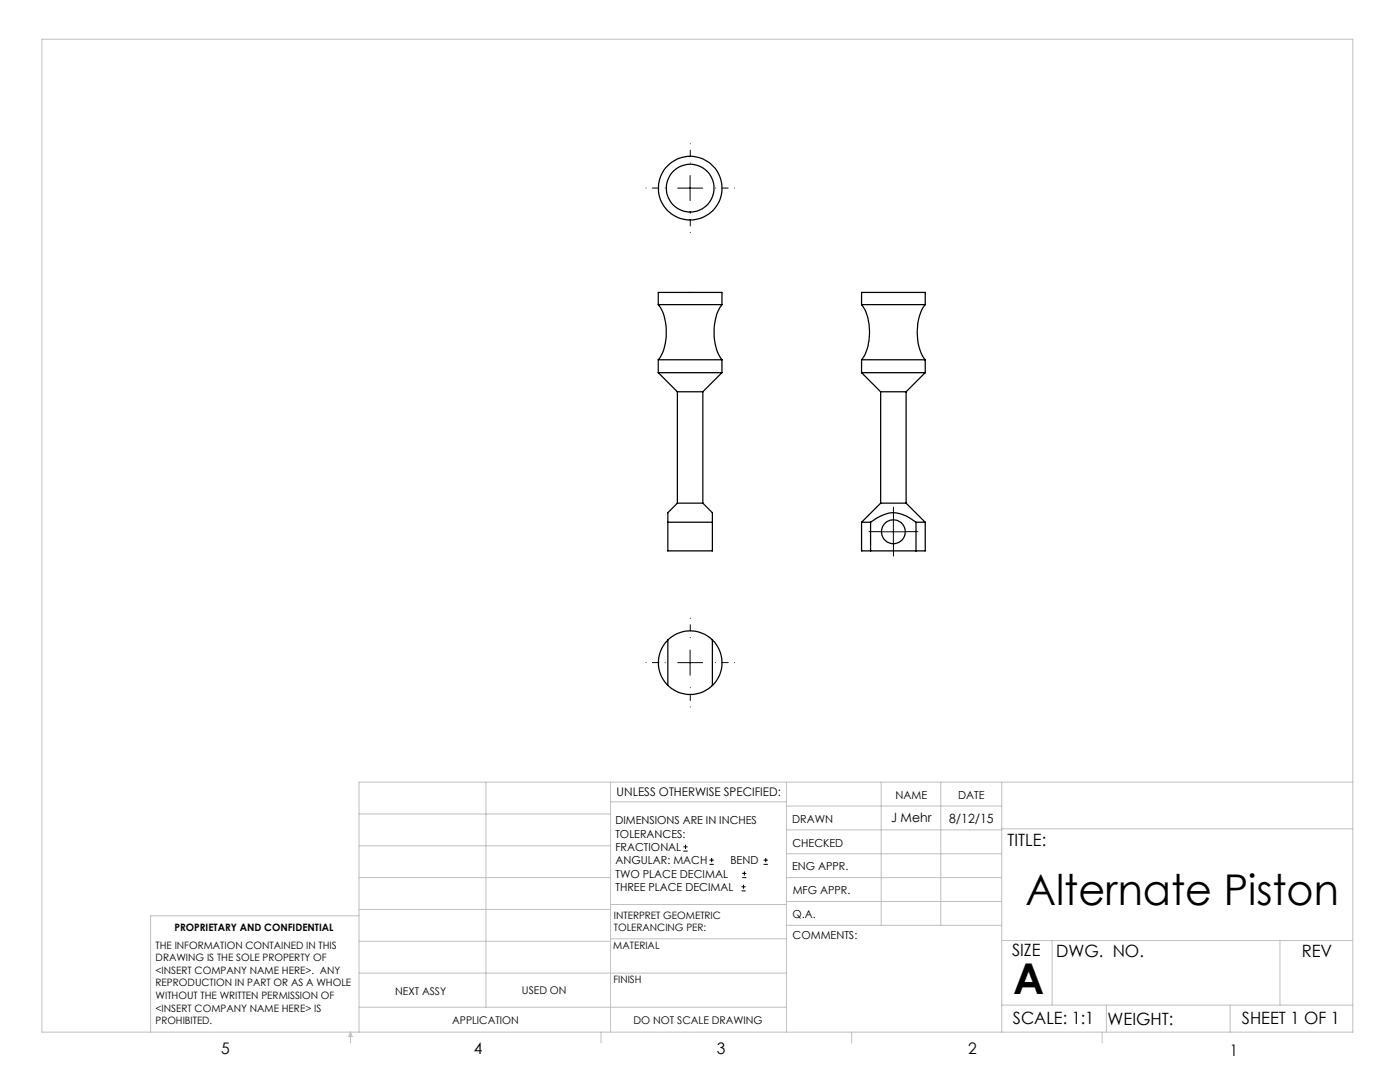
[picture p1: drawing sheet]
<svg xmlns="http://www.w3.org/2000/svg" width="279mm" height="216mm" viewBox="0 0 279 216" stroke-linecap="round" stroke-linejoin="round" font-family="sans-serif">
<g fill="none" stroke="#000" stroke-width=".2">
<path d="M135.3 37.5h4.9M137.7 35v5M175.8 106.1h5M178.3 103.6v5M135.3 132.2h4.9M137.7 129.7v5M136.4 169.8h.8M136.4 169h.8M136.8 168.6v.8M141.6 172.5h.9M141.6 171.6h.9M142 171.2v.8"/>
<path d="M148 177.8h.8M148 177h.8M148.1 175.1h.8M148.1 174.3h.8M148.4 176.5v.8M148.6 173.9v.8M152.4 172.5h.8M152.4 171.6h.8M152.8 171.2v.8"/>
</g>
<path d="M175.8 106.1h-2.4M178.3 103.6v-2.4M178.3 108.6v2.4M180.8 106.1h2.4" fill="none" stroke="#000" stroke-width=".2" stroke-dasharray="15.2 1.3 1.3 1.3"/>
<path d="M132.8 37.5h-3.9M137.8 32.5v-3.8M142.8 37.5h3.8M137.8 42.5v3.9M132.8 132.2h-3.9M137.8 127.2v-3.8M137.8 137.2v3.9M142.8 132.2h3.8" fill="none" stroke="#000" stroke-width=".2" stroke-dasharray="15.2 1.3 1.3 1.3" stroke-dashoffset="15.2"/>
<g fill="none" stroke="#c0c0c0" stroke-width=".2">
<path d="M8.4 7.8h261.6v198.2h-261.6zM97 156.1v44.9M121.8 156.1v49.9M121.8 160h35.2M157 156.1v49.9M175.9 156.1v28.5M187.7 156.1v28.5M199.9 156.1v49.9M270 156.1h-198.4v49.9M71.6 175.1h50.2M71.6 168.8h50.2M71.6 162.4h50.2"/>
<path d="M157 170.4h42.9M157 165.6h42.9M157 160.8h42.9M157 175.1h42.9M157 179.9h42.9M199.9 165.4h70.1M71.6 194.2h85.4M71.6 187.8h50.2M71.6 181.5h50.2M71.6 182.7h-41.5v23.3M121.8 187.3h35.2M121.8 180.5h35.2"/>
<path d="M157 184.6h42.9M199.9 187.7h70.1M210 187.7v12.9M255.4 187.7v12.9M70 206v2.1M70 206l.3 .8h-.7zM71.6 201h85.4M119.9 206v2.1M170 206v2.1M199.9 200.6h70.1M220 206v2.1M220.8 200.6v5.4"/>
<path d="M245.5 200.6v5.4"/>
</g>
<g fill="none" stroke="#000" stroke-width=".25">
<path d="M131.4 60.8a10.4 10.4 0 0 1 1.2 8.6l-.4 1.2-.8 1.2M131.4 74.4h12.7M131.4 71.8h12.7M131.4 60.8h12.7M131.4 60.8v-2.5h12.7v2.5M131.4 71.8v2.6M131.4 74.4l3.8 3.8M135.2 78.2h5.1M135.2 78.2v22.2M140.3 78.2v22.2M144.1 60.8a10.6 10.6 0 0 0-.4 10.4l.4 .6M144.1 71.8v2.6"/>
<path d="M144.1 74.4l-3.8 3.8M171.9 60.8a10.4 10.4 0 0 1 1.1 9l-.5 1.1-.6 .9M171.9 74.4h12.7M171.9 71.8h12.7M171.9 60.8h12.7M171.9 60.8v-2.5h12.7v2.5M171.9 71.8v2.6M171.9 74.4l3.9 3.8M175.8 78.2h5M175.8 78.2v22.2M180.8 78.2v22.2M184.6 60.8a10.4 10.4 0 0 0-1 9l.4 1.1 .6 .9"/>
<path d="M184.6 71.8v2.6M184.6 74.4l-3.8 3.8M133.3 104.2h8.9M133.3 104.2v5.7h8.9v-5.7M135.2 100.4l-1.9 1.9v1.9M135.2 100.4h5.1M140.3 100.4l1.9 1.9v1.9M171.9 104.2h1.8M171.9 104.2v5.7h1.8M173.7 104.2a6.8 6.8 0 0 1 6-1.7l1.2 .5 1.9 1.2M173.7 104.2v5.7M173.7 109.9h9.1"/>
<path d="M175.8 100.4h5M175.8 100.4l-3.9 3.8M180.8 100.4l3.8 3.8M182.8 104.2h1.8M182.8 104.2v5.7M184.6 104.2v5.7h-1.8M133.3 136.8a6.4 6.4 0 0 0 8.9 0M133.3 127.7a6.3 6.3 0 0 1 8.9 0M133.3 127.7a6.4 6.4 0 0 0 0 9.1M133.3 127.7v9.1M142.2 127.7a6.3 6.3 0 0 1 0 9.1M142.2 127.7v9.1"/>
<circle cx="137.7" cy="37.5" r="6.3"/>
<circle cx="137.7" cy="37.5" r="4.8"/>
<circle cx="178.3" cy="106.1" r="2.37"/>
</g>
<g font-size="8.5">
<text x="204.6" y="180.6">Alternate Piston</text>
<text x="202.2" y="198.3">A</text>
</g>
<g font-size="3.4">
<text x="201.1" y="168.8">TITLE:</text>
<text x="202" y="190.8">SIZE</text>
<text x="210.8" y="190.9">DWG. NO.</text>
<text x="259.8" y="191">REV</text>
<text x="202.1" y="204.4">SCALE: 1:1</text>
<text x="221" y="204.5">WEIGHT:</text>
<text x="247.8" y="204.4">SHEET 1 OF 1</text>
</g>
<g font-size="3.2">
<text x="44.2" y="210.4">5</text>
<text x="94.6" y="210.3">4</text>
<text x="143.1" y="210.4">3</text>
<text x="193.2" y="210.3">2</text>
<text x="245.4" y="210.6">1</text>
</g>
<g font-size="2.5">
<text x="177.8" y="164.1">J Mehr</text>
<text x="189.4" y="164.2">8/12/15</text>
</g>
<text font-size="2.4" x="123.1" y="158.9">UNLESS OTHERWISE SPECIFIED:</text>
<g font-size="2.2">
<text x="178.7" y="159.4">NAME</text>
<text x="191.2" y="159.4">DATE</text>
<text x="122.8" y="164.5">DIMENSIONS ARE IN INCHES</text>
<text x="122.8" y="167.1">TOLERANCES:</text>
<text x="158.1" y="164.2">DRAWN</text>
<text x="122.8" y="169.8">FRACTIONAL</text>
<text x="122.8" y="172.5">ANGULAR: MACH</text>
<text x="145.8" y="172.5">BEND</text>
<text x="158.1" y="173.7">ENG APPR.</text>
<text x="158.2" y="169.1">CHECKED</text>
<text x="122.8" y="175.1">TWO PLACE DECIMAL</text>
<text x="122.8" y="177.8">THREE PLACE DECIMAL</text>
<text x="158.2" y="178.4">MFG APPR.</text>
<text x="158.2" y="183.2">Q.A.</text>
<text x="158.2" y="187.4">COMMENTS:</text>
</g>
<g font-size="2.1">
<text x="78.8" y="198.5">NEXT ASSY</text>
<text x="104.2" y="198.4">USED ON</text>
<text x="90.2" y="204.3">APPLICATION</text>
<text x="126.4" y="204.3">DO NOT SCALE DRAWING</text>
</g>
<g font-size="2">
<text x="34.8" y="185.7">PROPRIETARY AND CONFIDENTIAL</text>
<text x="122.5" y="183.3">INTERPRET GEOMETRIC</text>
<text x="122.5" y="185.9">TOLERANCING PER:</text>
<text x="31.1" y="189.3">THE INFORMATION CONTAINED IN THIS</text>
<text x="31.1" y="191.8">DRAWING IS THE SOLE PROPERTY OF</text>
<text x="122.4" y="189.4">MATERIAL</text>
<text x="31.1" y="194.3">&lt;INSERT COMPANY NAME HERE&gt;. ANY</text>
<text x="31.1" y="196.8">REPRODUCTION IN PART OR AS A WHOLE</text>
<text x="122.4" y="196.2">FINISH</text>
<text x="31.1" y="199.4">WITHOUT THE WRITTEN PERMISSION OF</text>
<text x="31.1" y="201.9">&lt;INSERT COMPANY NAME HERE&gt; IS</text>
<text x="31.1" y="204.4">PROHIBITED.</text>
</g>
</svg>
